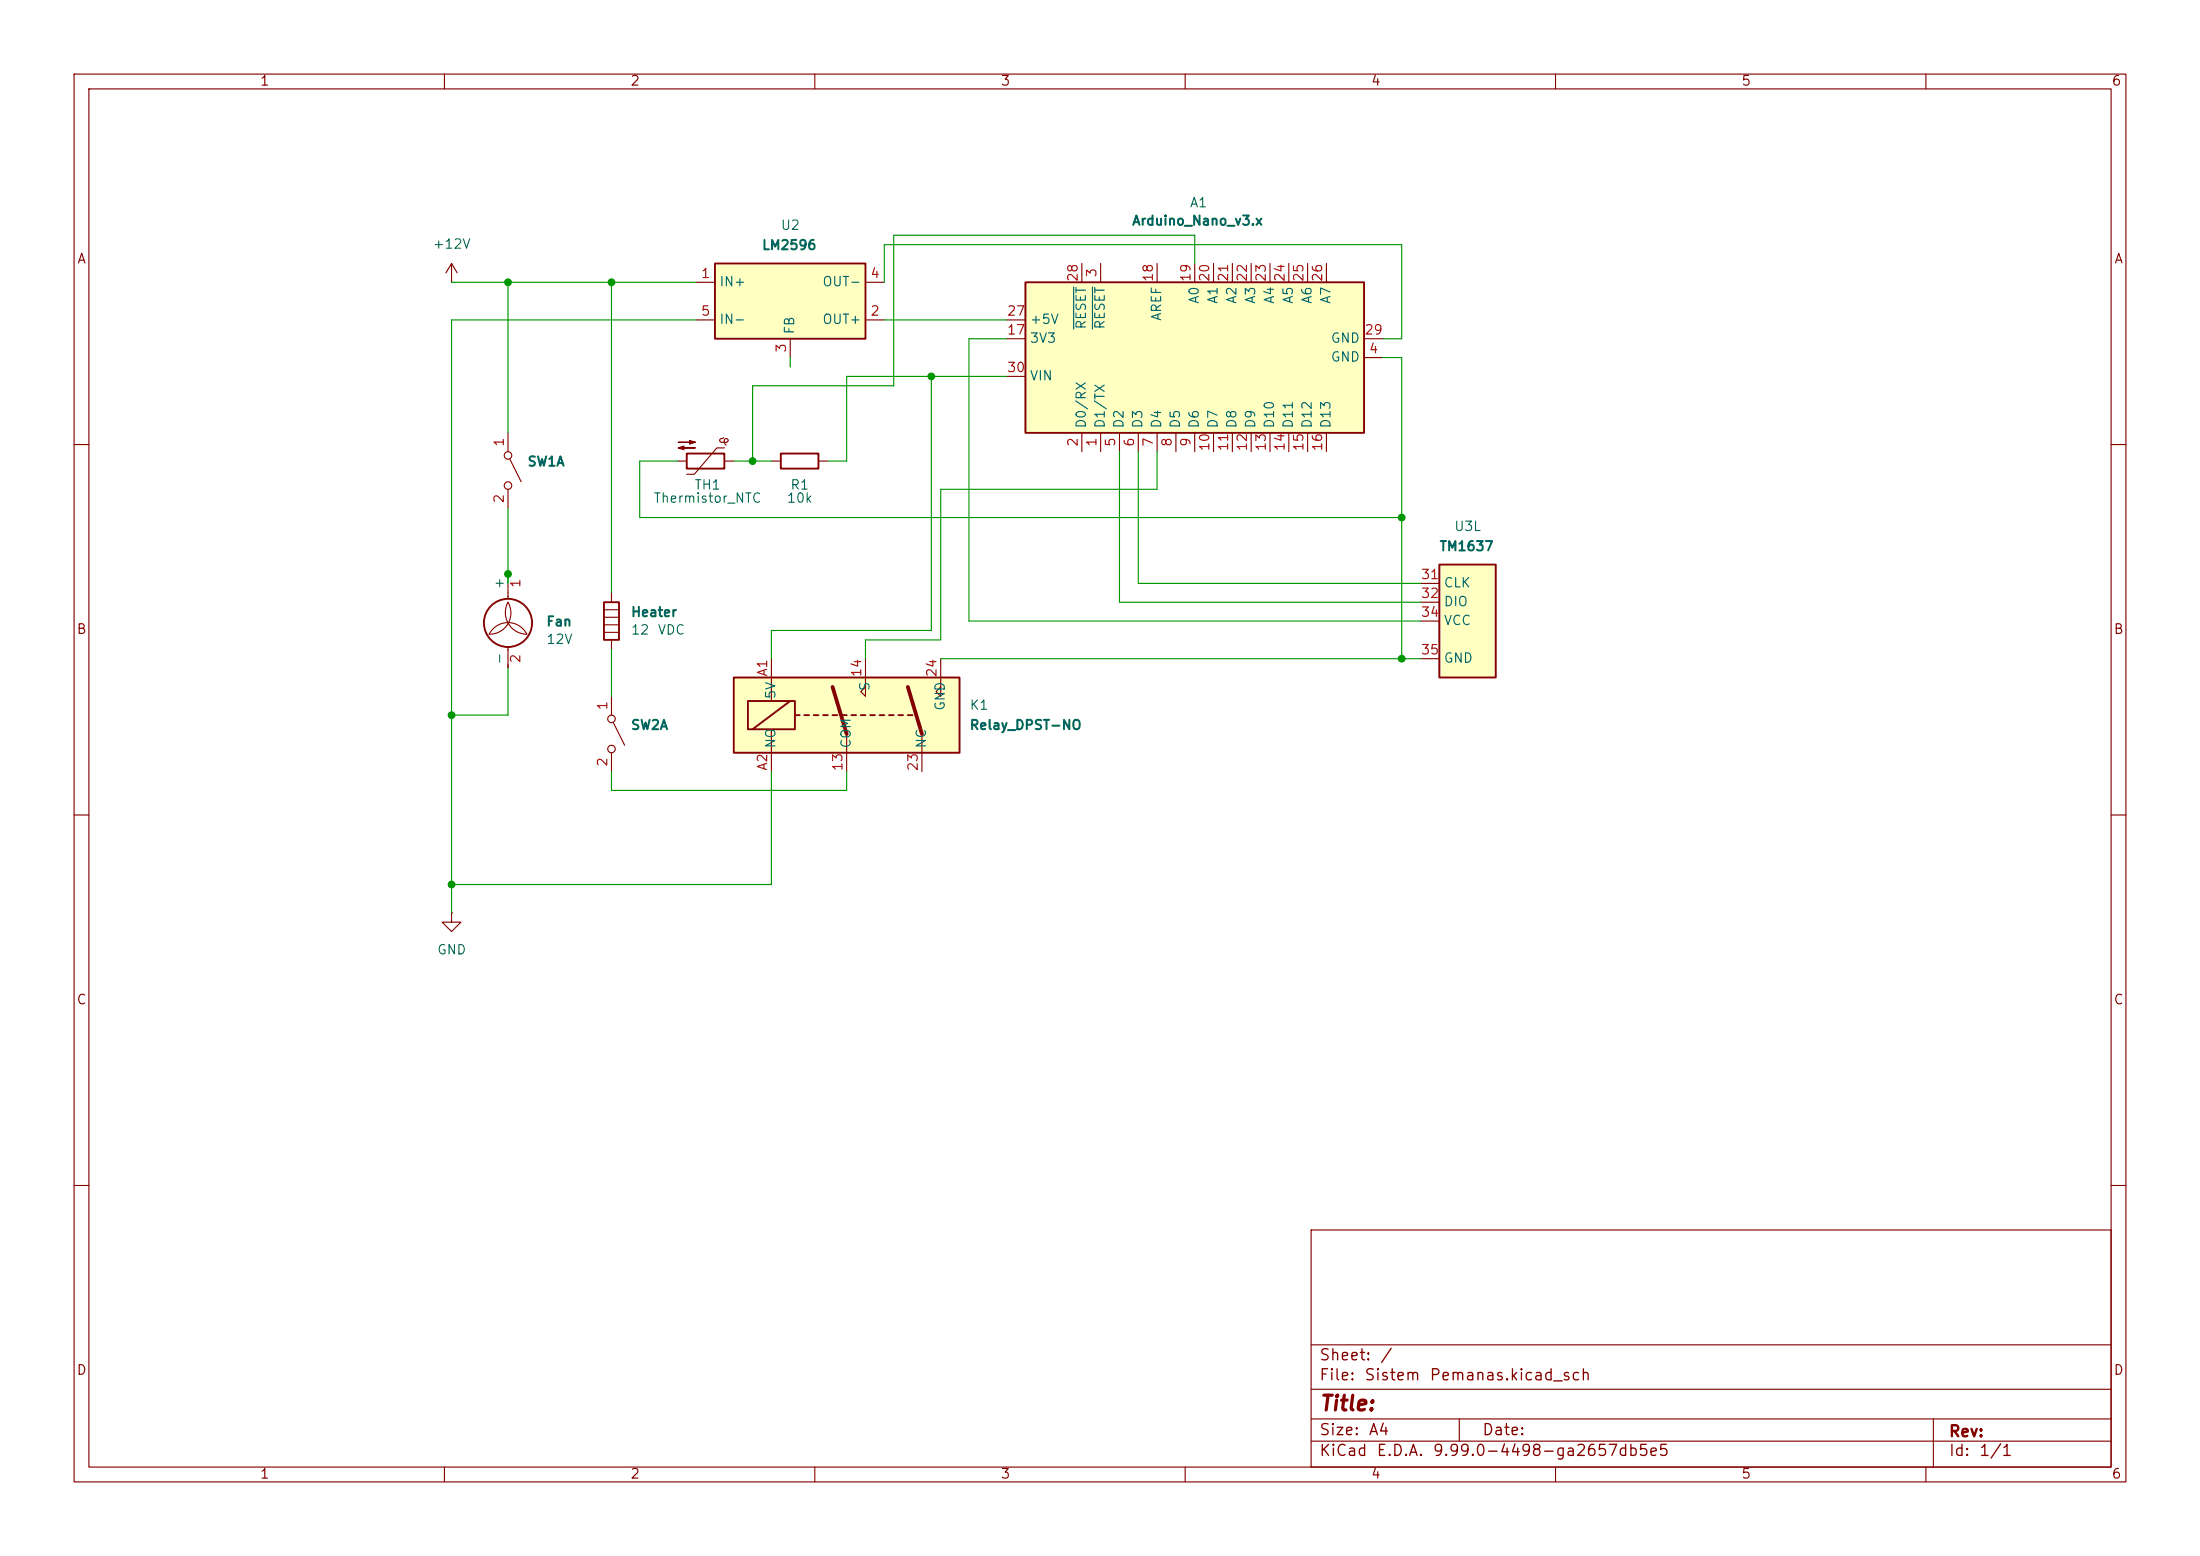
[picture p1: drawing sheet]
<svg xmlns="http://www.w3.org/2000/svg" width="297mm" height="210mm" viewBox="0 0 297 210" stroke-linecap="round" stroke-linejoin="round" font-family="sans-serif">
<g fill="none" stroke="#840000" stroke-width=".15">
<path d="M10 10h277v190h-277zM12 12h273v186h-273zM60 10v2M110 10v2M160 10v2M210 10v2M260 10v2M61 38.1h.1M61 35.6l-.8 1.2M61 35.6l.7 1.2M61 35.6v2.5M68.6 58.4v2.6"/>
<path d="M97.4 59.2l-.2 .2 .1 .3h.8l.2-.2v-.2l-.2-.1-.3 .2a.59 .59 0 0 0 .2 .7M97.7 59.1l-.1 .1h-.2M10 60h2M68.6 66v2.6M68.6 77.5v3.3M68.8 62l1.6 3M91.4 62.2h1.3M97.8 60.5h-1l-3.1 3.5h-1M97.8 62.2h1.3M104.1 62.2h1.3M110.5 62.2h1.3M285 60h2"/>
<path d="M68.6 81.3a2.86 2.86 0 0 1-2.6 4.3 2.84 2.84 0 0 1 2.6-1.6 2.84 2.84 0 0 1 2.5 1.6 2.92 2.92 0 0 1-2.5-4.3zM68.6 87.3v2.9M81.5 82.3h2.1M81.5 83.3h2.1M81.5 84.3h2.1M81.5 85.3h2.1M82.5 80v1.3M82.5 86.4v1.2M82.5 94v2.5M82.8 97.5l1.5 3.1M10 110h2M82.5 101.6v2.5"/>
<path d="M285 110h2M61 123.2v1.3h1.2l-1.2 1.2-1.3-1.2h1.3M61 123.2h.1M10 160h2M177 166h108v32h-108zM285 160h2M60 198v2M110 198v2M160 198v2M177 194.5h108M177 191.5h108M177 187.5h108"/>
<path d="M177 181.5h108M197 191.5v3M210 198v2M260 198v2M261 191.5v6.5"/>
<circle cx="68.6" cy="61.5" r=".51"/>
<circle cx="68.6" cy="65.5" r=".51"/>
<circle cx="82.6" cy="97" r=".51"/>
<circle cx="82.6" cy="101.1" r=".51"/>
</g>
<g fill="none" stroke="#840000" stroke-width=".25">
<path d="M92.7 61.2h5.1v2h-5.1zM105.4 61.2h5.1v2h-5.1zM81.5 81.3h2.1v5.1h-2.1z"/>
<circle cx="68.6" cy="84.1" r="3.3"/>
</g>
<g fill="#840000" stroke="#840000" stroke-width=".15">
<path d="M91.6 59.7h2.3l-.8 .2v-.5l.8 .3z"/>
<path d="M91.6 60.5l.7-.3v.5l-.7-.2h2.3z"/>
</g>
<path d="M194.3 76.2h7.6v15.2h-7.6z" fill="#ffffc2"/>
<path d="M194.3 76.2h7.6v15.2h-7.6z" fill="none" stroke="#840000" stroke-width=".25"/>
<path d="M191.8 78.7h2.5M191.8 81.3h2.5M191.8 83.8h2.5M191.8 88.9h2.5" fill="none" stroke="#840000" stroke-width=".15"/>
<path d="M96.5 35.6h20.3v10.1h-20.3z" fill="#ffffc2"/>
<path d="M96.5 35.6h20.3v10.1h-20.3z" fill="none" stroke="#840000" stroke-width=".25"/>
<path d="M94 38.1h2.5M116.8 38.1h2.6M94 43.2h2.5M106.7 45.7v2.6M116.8 43.2h2.6" fill="none" stroke="#840000" stroke-width=".15"/>
<path d="M99.1 91.4h30.4v10.2h-30.4z" fill="#ffffc2"/>
<g fill="none" stroke="#840000" stroke-width=".25">
<path d="M99.1 91.4h30.4v10.2h-30.4zM101 94.6h6.3v3.8h-6.3zM106.7 94.6l-5.1 3.8M107.3 96.5h.6M108.6 96.5h.6M109.9 96.5h.6M111.1 96.5h.7M112.4 96.5h.6M113.7 96.5h.6M114.9 96.5h.7M116.2 96.5h.6M117.5 96.5h.6"/>
<path d="M118.7 96.5h.7M120 96.5h.6M121.3 96.5h.6M122.6 96.5h.6"/>
</g>
<path d="M104.1 88.9v5.7M104.1 98.4v5.7M114.3 99.1v5M116.8 88.9v5.1l-.6-.7 .6-.6M124.5 99.1v5M127 88.9v5.1l-.6-.7 .6-.6" fill="none" stroke="#840000" stroke-width=".15"/>
<path d="M112.4 92.7l1.9 6.4M122.6 92.7l1.9 6.4" fill="none" stroke="#840000" stroke-width=".51"/>
<path d="M138.4 38.1h45.7v20.3h-45.7z" fill="#ffffc2"/>
<path d="M138.4 38.1h45.7v20.3h-45.7z" fill="none" stroke="#840000" stroke-width=".25"/>
<g fill="none" stroke="#840000" stroke-width=".15">
<path d="M146 35.6v2.5M148.6 35.6v2.5M156.2 35.6v2.5M161.3 35.6v2.5M163.8 35.6v2.5M166.4 35.6v2.5M168.9 35.6v2.5M171.4 35.6v2.5M174 35.6v2.5M176.5 35.6v2.5M179.1 35.6v2.5M135.9 50.8h2.5"/>
<path d="M135.9 45.7h2.5M135.9 43.2h2.5M146 58.4v2.6M148.6 58.4v2.6M151.1 58.4v2.6M153.7 58.4v2.6M156.2 58.4v2.6M158.7 58.4v2.6M161.3 58.4v2.6M163.8 58.4v2.6M166.4 58.4v2.6M168.9 58.4v2.6"/>
<path d="M171.4 58.4v2.6M174 58.4v2.6M176.5 58.4v2.6M179.1 58.4v2.6M184.1 48.3h2.6M184.1 45.7h2.6"/>
</g>
<path d="M144.9 38.7v5.7M147.5 38.7v5.7" fill="none" stroke="#006464" stroke-width=".15"/>
<g fill="none" stroke="#009600" stroke-width=".15">
<path d="M61 38.1h33M68.6 38.1v20.3M82.5 38.1v41.9M119.4 38.1v-5.1h69.8v12.7h-2.5M161.3 35.6v-3.8h-40.7v20.3h-19v10.1M94 43.2h-33v80M106.7 48.3v1.2M119.4 43.2h16.5M125.7 50.8v34.3h-21.6v3.8M135.9 50.8h-21.6v11.4h-2.5M135.9 45.7h-5.1v38.1h61M186.7 48.3h2.5v40.6"/>
<path d="M68.6 68.6v10.1M91.4 62.2h-5v7.7h102.8M99.1 62.2h5M151.1 61v20.3h40.7M153.7 61v17.7h38.1M156.2 61v5h-29.2v20.4h-10.2v2.5M68.6 90.2v6.3h-7.6M82.5 87.6v6.4M127 88.9h64.8M82.5 104.1v2.6h31.8v-2.6M104.1 104.1v15.3h-43.1"/>
</g>
<g fill="#009600" stroke="#009600" stroke-width=".14">
<circle cx="68.6" cy="38.1" r=".46"/>
<circle cx="61" cy="96.5" r=".46"/>
<circle cx="68.6" cy="77.5" r=".46"/>
<circle cx="82.5" cy="38.1" r=".46"/>
<circle cx="61" cy="119.4" r=".46"/>
<circle cx="189.2" cy="88.9" r=".46"/>
<circle cx="189.2" cy="69.9" r=".46"/>
<circle cx="125.7" cy="50.8" r=".46"/>
<circle cx="101.6" cy="62.2" r=".46"/>
</g>
<text font-size="2" fill="#840000" x="178" y="190.9">Title:</text>
<g font-size="1.5" fill="#840000">
<text x="178" y="184">Sheet:</text>
<text x="186.2" y="184">/</text>
<text x="178" y="186.7">File:</text>
<text x="184.1" y="186.7">Sistem</text>
<text x="192.9" y="186.7">Pemanas.kicad_sch</text>
<text x="178" y="196.9">KiCad</text>
<text x="178" y="194.1">Size:</text>
<text x="184.7" y="194.1">A4</text>
<text x="185.7" y="196.9">E.D.A.</text>
<text x="193.3" y="196.9">9.99.0-4498-ga2657db5e5</text>
<text x="200" y="194.1">Date:</text>
<text x="263" y="194.3">Rev:</text>
<text x="263" y="196.9">Id:</text>
<text x="267.1" y="196.9">1/1</text>
</g>
<g font-size="1.3" fill="#840000">
<text x="35" y="11.9">1</text>
<text x="85" y="11.9">2</text>
<text x="135" y="11.9">3</text>
<text x="185" y="11.9">4</text>
<text x="235" y="11.9">5</text>
<text x="285" y="11.9">6</text>
<text x="10.3" y="35.9">A</text>
<text x="285.3" y="35.9">A</text>
<text x="10.3" y="85.9">B</text>
<text x="285.3" y="85.9">B</text>
<text x="10.3" y="135.9">C</text>
<text x="285.3" y="135.9">C</text>
<text x="10.3" y="185.9">D</text>
<text x="285.3" y="185.9">D</text>
<text x="35" y="199.9">1</text>
<text x="85" y="199.9">2</text>
<text x="135" y="199.9">3</text>
<text x="185" y="199.9">4</text>
<text x="235" y="199.9">5</text>
<text x="285" y="199.9">6</text>
</g>
<g font-size="1.3" fill="#006464">
<text x="160.5" y="28.3">A1</text>
<text x="58.3" y="33.9">+12V</text>
<text x="102.8" y="34">LM2596</text>
<text x="105.3" y="31.3">U2</text>
<text x="152.7" y="30.7">Arduino_Nano_v3.x</text>
<text x="97" y="39">IN+</text>
<text x="110.9" y="39">OUT-</text>
<text x="162.2" y="41.1" transform="rotate(-90 162.2 41.1)">A0</text>
<text x="164.7" y="41.1" transform="rotate(-90 164.7 41.1)">A1</text>
<text x="167.2" y="41.1" transform="rotate(-90 167.2 41.1)">A2</text>
<text x="169.8" y="41.1" transform="rotate(-90 169.8 41.1)">A3</text>
<text x="172.3" y="41.1" transform="rotate(-90 172.3 41.1)">A4</text>
<text x="174.9" y="41.1" transform="rotate(-90 174.9 41.1)">A5</text>
<text x="177.4" y="41.1" transform="rotate(-90 177.4 41.1)">A6</text>
<text x="179.9" y="41.1" transform="rotate(-90 179.9 41.1)">A7</text>
<text x="97" y="44">IN-</text>
<text x="107.5" y="45.2" transform="rotate(-90 107.5 45.2)">FB</text>
<text x="110.9" y="44">OUT+</text>
<text x="138.9" y="46.6">3V3</text>
<text x="138.9" y="44">+5V</text>
<text x="146.9" y="44.6" transform="rotate(-90 146.9 44.6)">RESET</text>
<text x="149.5" y="44.6" transform="rotate(-90 149.5 44.6)">RESET</text>
<text x="157.1" y="43.4" transform="rotate(-90 157.1 43.4)">AREF</text>
<text x="179.6" y="46.6">GND</text>
<text x="138.9" y="51.7">VIN</text>
<text x="179.6" y="49.1">GND</text>
<text x="146.9" y="57.9" transform="rotate(-90 146.9 57.9)">D0/RX</text>
<text x="149.5" y="57.9" transform="rotate(-90 149.5 57.9)">D1/TX</text>
<text x="152" y="57.9" transform="rotate(-90 152 57.9)">D2</text>
<text x="154.5" y="57.9" transform="rotate(-90 154.5 57.9)">D3</text>
<text x="157.1" y="57.9" transform="rotate(-90 157.1 57.9)">D4</text>
<text x="159.6" y="57.9" transform="rotate(-90 159.6 57.9)">D5</text>
<text x="162.2" y="57.9" transform="rotate(-90 162.2 57.9)">D6</text>
<text x="164.7" y="57.9" transform="rotate(-90 164.7 57.9)">D7</text>
<text x="167.2" y="57.9" transform="rotate(-90 167.2 57.9)">D8</text>
<text x="169.8" y="57.9" transform="rotate(-90 169.8 57.9)">D9</text>
<text x="172.3" y="57.9" transform="rotate(-90 172.3 57.9)">D10</text>
<text x="174.9" y="57.9" transform="rotate(-90 174.9 57.9)">D11</text>
<text x="177.4" y="57.9" transform="rotate(-90 177.4 57.9)">D12</text>
<text x="179.9" y="57.9" transform="rotate(-90 179.9 57.9)">D13</text>
<text x="71.1" y="63.2">SW1A</text>
<text x="88.1" y="68.2">Thermistor_NTC</text>
<text x="93.6" y="66.4">TH1</text>
<text x="106.1" y="68.2">10k</text>
<text x="106.6" y="66.4">R1</text>
<text x="196.2" y="72">U3L</text>
<text x="194.2" y="74.7">TM1637</text>
<text x="68.3" y="79.6" transform="rotate(-90 68.3 79.6)">+</text>
<text x="85.1" y="83.6">Heater</text>
<text x="194.8" y="79.6">CLK</text>
<text x="194.8" y="82.1">DIO</text>
<text x="68.3" y="89.8" transform="rotate(-90 68.3 89.8)">-</text>
<text x="73.7" y="84.8">Fan</text>
<text x="73.7" y="87.2">12V</text>
<text x="85.1" y="86">12</text>
<text x="88.7" y="86">VDC</text>
<text x="194.8" y="84.7">VCC</text>
<text x="194.8" y="89.8">GND</text>
<text x="105" y="94.4" transform="rotate(-90 105 94.4)">5V</text>
<text x="117.7" y="93.4" transform="rotate(-90 117.7 93.4)">S</text>
<text x="85.1" y="98.8">SW2A</text>
<text x="105" y="101.1" transform="rotate(-90 105 101.1)">NO</text>
<text x="115.2" y="101.1" transform="rotate(-90 115.2 101.1)">COM</text>
<text x="125.3" y="101.1" transform="rotate(-90 125.3 101.1)">NC</text>
<text x="127.9" y="96" transform="rotate(-90 127.9 96)">GND</text>
<text x="130.8" y="98.8">Relay_DPST-NO</text>
<text x="130.8" y="96.1">K1</text>
<text x="58.9" y="129.1">GND</text>
</g>
<g font-size="1.3" fill="#a90000">
<text x="94.5" y="37.8">1</text>
<text x="117.4" y="37.8">4</text>
<text x="145.8" y="38.1" transform="rotate(-90 145.8 38.1)">28</text>
<text x="148.3" y="37.5" transform="rotate(-90 148.3 37.5)">3</text>
<text x="156" y="38.1" transform="rotate(-90 156 38.1)">18</text>
<text x="161" y="38.1" transform="rotate(-90 161 38.1)">19</text>
<text x="163.6" y="38.1" transform="rotate(-90 163.6 38.1)">20</text>
<text x="166.1" y="38.1" transform="rotate(-90 166.1 38.1)">21</text>
<text x="168.7" y="38.1" transform="rotate(-90 168.7 38.1)">22</text>
<text x="171.2" y="38.1" transform="rotate(-90 171.2 38.1)">23</text>
<text x="173.7" y="38.1" transform="rotate(-90 173.7 38.1)">24</text>
<text x="176.3" y="38.1" transform="rotate(-90 176.3 38.1)">25</text>
<text x="178.8" y="38.1" transform="rotate(-90 178.8 38.1)">26</text>
<text x="94.5" y="42.9">5</text>
<text x="106.4" y="47.7" transform="rotate(-90 106.4 47.7)">3</text>
<text x="117.4" y="42.9">2</text>
<text x="135.8" y="45.5">17</text>
<text x="135.8" y="42.9">27</text>
<text x="184.1" y="45.5">29</text>
<text x="135.8" y="50.5">30</text>
<text x="184.7" y="48">4</text>
<text x="68.3" y="60.4" transform="rotate(-90 68.3 60.4)">1</text>
<text x="145.8" y="60.4" transform="rotate(-90 145.8 60.4)">2</text>
<text x="148.3" y="60.4" transform="rotate(-90 148.3 60.4)">1</text>
<text x="150.9" y="60.4" transform="rotate(-90 150.9 60.4)">5</text>
<text x="153.4" y="60.4" transform="rotate(-90 153.4 60.4)">6</text>
<text x="156" y="60.4" transform="rotate(-90 156 60.4)">7</text>
<text x="158.5" y="60.4" transform="rotate(-90 158.5 60.4)">8</text>
<text x="161" y="60.4" transform="rotate(-90 161 60.4)">9</text>
<text x="163.6" y="61" transform="rotate(-90 163.6 61)">10</text>
<text x="166.1" y="61" transform="rotate(-90 166.1 61)">11</text>
<text x="168.7" y="61" transform="rotate(-90 168.7 61)">12</text>
<text x="171.2" y="61" transform="rotate(-90 171.2 61)">13</text>
<text x="173.7" y="61" transform="rotate(-90 173.7 61)">14</text>
<text x="176.3" y="61" transform="rotate(-90 176.3 61)">15</text>
<text x="178.8" y="61" transform="rotate(-90 178.8 61)">16</text>
<text x="68.3" y="68" transform="rotate(-90 68.3 68)">2</text>
<text x="70.6" y="79.4" transform="rotate(-90 70.6 79.4)">1</text>
<text x="191.7" y="78.5">31</text>
<text x="191.7" y="81">32</text>
<text x="191.7" y="83.6">34</text>
<text x="70.6" y="89.6" transform="rotate(-90 70.6 89.6)">2</text>
<text x="191.7" y="88.6">35</text>
<text x="82.3" y="96" transform="rotate(-90 82.3 96)">1</text>
<text x="103.9" y="91.4" transform="rotate(-90 103.9 91.4)">A1</text>
<text x="116.6" y="91.5" transform="rotate(-90 116.6 91.5)">14</text>
<text x="126.7" y="91.5" transform="rotate(-90 126.7 91.5)">24</text>
<text x="82.3" y="103.6" transform="rotate(-90 82.3 103.6)">2</text>
<text x="103.9" y="104.1" transform="rotate(-90 103.9 104.1)">A2</text>
<text x="114" y="104.2" transform="rotate(-90 114 104.2)">13</text>
<text x="124.2" y="104.2" transform="rotate(-90 124.2 104.2)">23</text>
</g>
</svg>
